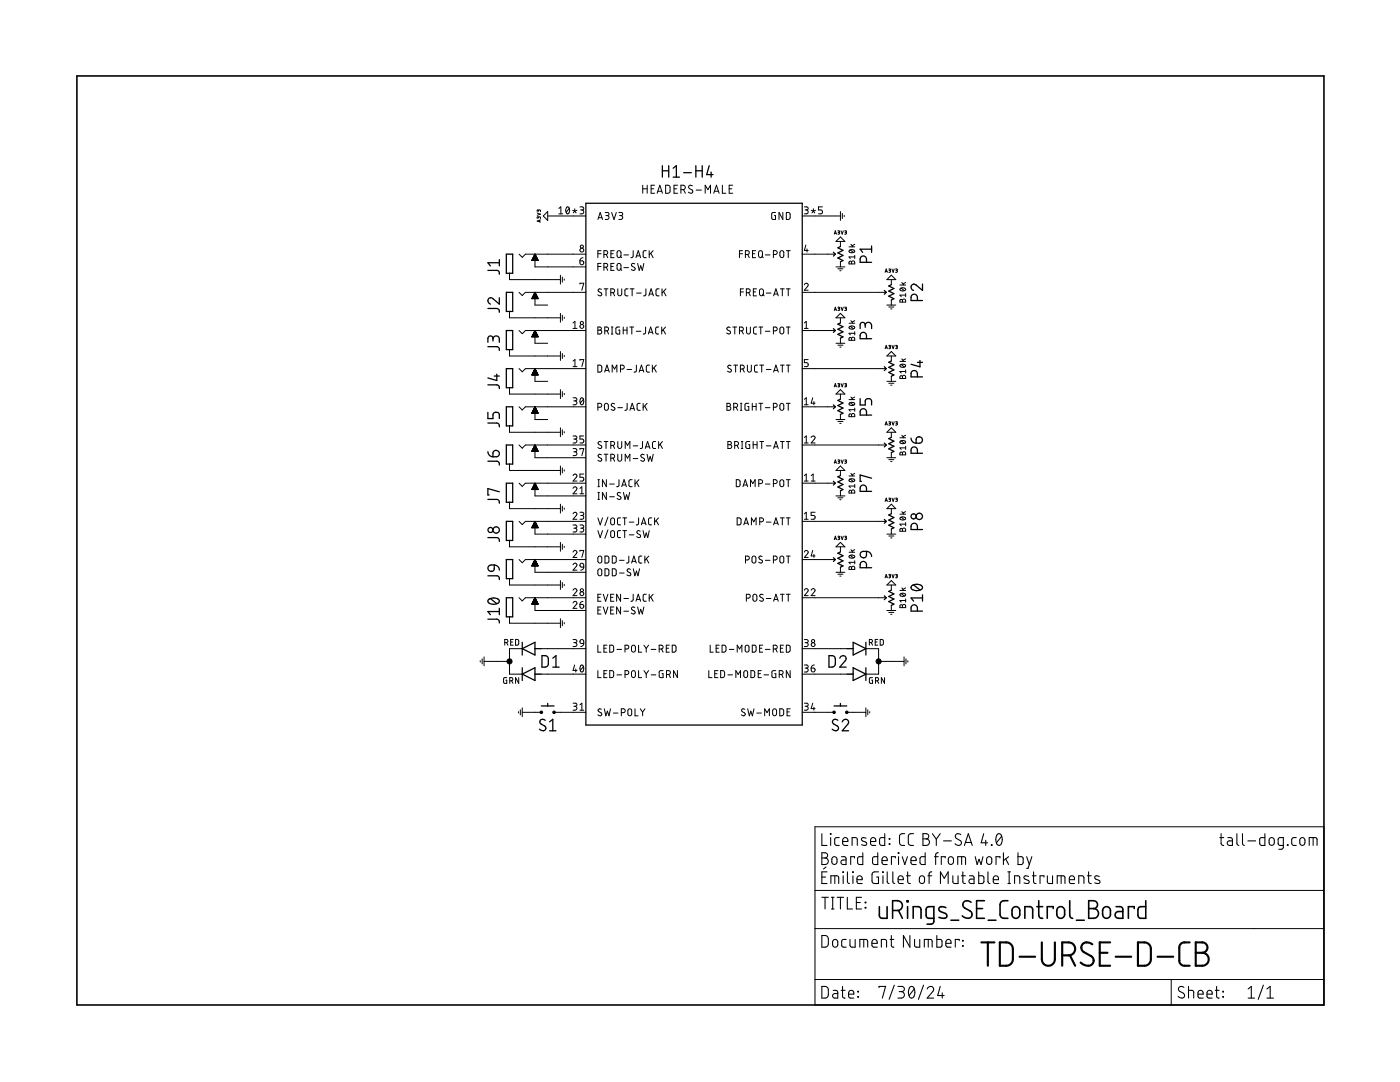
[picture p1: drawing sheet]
<?xml version="1.0" encoding="utf-8"?>
<!DOCTYPE eagle SYSTEM "eagle.dtd">
<eagle version="9.6.2">
<drawing>
<settings>
<setting alwaysvectorfont="yes"/>
<setting verticaltext="up"/>
</settings>
<grid distance="0.1" unitdist="inch" unit="inch" style="lines" multiple="1" display="no" altdistance="0.01" altunitdist="inch" altunit="inch"/>
<schematic xreflabel="%F%N" xrefpart="/%S.%C%R">
<libraries>
<library name="frames">
<symbols>
<symbol name="LETTER_L">
<frame x1="0" y1="0" x2="248.92" y2="185.42" columns="12" rows="17" layer="94" border-left="no" border-top="no" border-right="no" border-bottom="no"/>
</symbol>
<symbol name="DOCFIELD">
<wire x1="0" y1="0" x2="71.12" y2="0" width="0.1016" layer="94"/>
<wire x1="101.6" y1="15.24" x2="87.63" y2="15.24" width="0.1016" layer="94"/>
<wire x1="0" y1="0" x2="0" y2="5.08" width="0.1016" layer="94"/>
<wire x1="0" y1="5.08" x2="71.12" y2="5.08" width="0.1016" layer="94"/>
<wire x1="0" y1="5.08" x2="0" y2="15.24" width="0.1016" layer="94"/>
<wire x1="101.6" y1="15.24" x2="101.6" y2="5.08" width="0.1016" layer="94"/>
<wire x1="71.12" y1="5.08" x2="71.12" y2="0" width="0.1016" layer="94"/>
<wire x1="71.12" y1="5.08" x2="87.63" y2="5.08" width="0.1016" layer="94"/>
<wire x1="71.12" y1="0" x2="101.6" y2="0" width="0.1016" layer="94"/>
<wire x1="87.63" y1="15.24" x2="87.63" y2="5.08" width="0.1016" layer="94"/>
<wire x1="87.63" y1="15.24" x2="0" y2="15.24" width="0.1016" layer="94"/>
<wire x1="87.63" y1="5.08" x2="101.6" y2="5.08" width="0.1016" layer="94"/>
<wire x1="101.6" y1="5.08" x2="101.6" y2="0" width="0.1016" layer="94"/>
<wire x1="0" y1="15.24" x2="0" y2="22.86" width="0.1016" layer="94"/>
<wire x1="101.6" y1="35.56" x2="0" y2="35.56" width="0.1016" layer="94"/>
<wire x1="101.6" y1="35.56" x2="101.6" y2="22.86" width="0.1016" layer="94"/>
<wire x1="0" y1="22.86" x2="101.6" y2="22.86" width="0.1016" layer="94"/>
<wire x1="0" y1="22.86" x2="0" y2="35.56" width="0.1016" layer="94"/>
<wire x1="101.6" y1="22.86" x2="101.6" y2="15.24" width="0.1016" layer="94"/>
<text x="1.27" y="1.27" size="2.54" layer="94">Date:</text>
<text x="12.7" y="1.27" size="2.54" layer="94">&gt;LAST_DATE_TIME</text>
<text x="72.39" y="1.27" size="2.54" layer="94">Sheet:</text>
<text x="86.36" y="1.27" size="2.54" layer="94">&gt;SHEET</text>
<text x="88.9" y="11.43" size="2.54" layer="94">REV:</text>
<text x="1.27" y="19.05" size="2.54" layer="94">TITLE:</text>
<text x="1.27" y="11.43" size="2.54" layer="94">Document Number:</text>
<text x="17.78" y="19.05" size="2.54" layer="94">&gt;DRAWING_NAME</text>
</symbol>
</symbols>
<devicesets>
<deviceset name="LETTER_L" prefix="FRAME" uservalue="yes">
<gates>
<gate name="G$1" symbol="LETTER_L" x="0" y="0"/>
<gate name="G$2" symbol="DOCFIELD" x="147.32" y="0" addlevel="must"/>
</gates>
<devices>
<device name="">
<technologies>
<technology name=""/>
</technologies>
</device>
</devices>
</deviceset>
</devicesets>
</library>
<library name="uRings_SE_Library">
<symbols>
<symbol name="LED-DUAL">
<wire x1="-2.54" y1="-1.27" x2="0" y2="-2.54" width="0.254" layer="94"/>
<wire x1="0" y1="-2.54" x2="-2.54" y2="-3.81" width="0.254" layer="94"/>
<wire x1="0" y1="-1.27" x2="0" y2="-2.54" width="0.254" layer="94"/>
<wire x1="0" y1="-2.54" x2="0" y2="-3.81" width="0.254" layer="94"/>
<wire x1="-2.54" y1="-1.27" x2="-2.54" y2="-2.54" width="0.254" layer="94"/>
<wire x1="-2.54" y1="-2.54" x2="-2.54" y2="-3.81" width="0.254" layer="94"/>
<wire x1="-3.81" y1="-2.54" x2="-2.54" y2="-2.54" width="0.1524" layer="94"/>
<wire x1="0" y1="-2.54" x2="2.54" y2="-2.54" width="0.1524" layer="94"/>
<wire x1="-2.54" y1="3.81" x2="0" y2="2.54" width="0.254" layer="94"/>
<wire x1="0" y1="2.54" x2="-2.54" y2="1.27" width="0.254" layer="94"/>
<wire x1="0" y1="3.81" x2="0" y2="2.54" width="0.254" layer="94"/>
<wire x1="0" y1="2.54" x2="0" y2="1.27" width="0.254" layer="94"/>
<wire x1="-2.54" y1="3.81" x2="-2.54" y2="2.54" width="0.254" layer="94"/>
<wire x1="-2.54" y1="2.54" x2="-2.54" y2="1.27" width="0.254" layer="94"/>
<wire x1="-3.81" y1="2.54" x2="-2.54" y2="2.54" width="0.1524" layer="94"/>
<wire x1="0" y1="2.54" x2="2.54" y2="2.54" width="0.1524" layer="94"/>
<wire x1="2.54" y1="2.54" x2="2.54" y2="-2.54" width="0.1524" layer="94"/>
<pin name="C" x="5.08" y="0" visible="off" length="short" direction="pas" rot="R180"/>
<pin name="GRN" x="-5.08" y="-2.54" visible="off" length="short" direction="pas"/>
<pin name="RED" x="-5.08" y="2.54" visible="off" length="short" direction="pas"/>
<text x="-3.81" y="0" size="2.54" layer="95" ratio="10" rot="R180" align="center-left">&gt;NAME</text>
<text x="0.635" y="3.81" size="1.27" layer="95" ratio="10" align="center-left">RED</text>
<text x="0.635" y="-3.81" size="1.27" layer="95" ratio="10" align="center-left">GRN</text>
<circle x="2.54" y="0" radius="0.508" width="0" layer="94"/>
</symbol>
<symbol name="HOLE">
<circle x="0" y="0" radius="1.27" width="0.254" layer="94"/>
<pin name="P$1" x="0" y="0" visible="off" length="point"/>
<text x="0" y="2.54" size="1.27" layer="95" align="center">&gt;NAME</text>
</symbol>
<symbol name="JACK">
<wire x1="-2.54" y1="2.54" x2="-0.635" y2="2.54" width="0.1524" layer="94"/>
<wire x1="-0.635" y1="2.54" x2="0" y2="1.905" width="0.1524" layer="94"/>
<wire x1="0" y1="1.905" x2="0.635" y2="2.54" width="0.1524" layer="94"/>
<wire x1="-2.54" y1="0" x2="-2.54" y2="2.54" width="0.1524" layer="94"/>
<wire x1="-2.54" y1="-2.54" x2="2.54" y2="-2.54" width="0.1524" layer="94"/>
<wire x1="1.905" y1="2.54" x2="1.905" y2="-1.27" width="0.254" layer="94"/>
<wire x1="1.905" y1="-1.27" x2="2.54" y2="-1.27" width="0.254" layer="94"/>
<wire x1="2.54" y1="-1.27" x2="3.175" y2="-1.27" width="0.254" layer="94"/>
<wire x1="3.175" y1="-1.27" x2="3.175" y2="2.54" width="0.254" layer="94"/>
<wire x1="3.175" y1="2.54" x2="1.905" y2="2.54" width="0.254" layer="94"/>
<wire x1="2.54" y1="-1.27" x2="2.54" y2="-2.54" width="0.1524" layer="94"/>
<pin name="1" x="-5.08" y="-2.54" visible="off" length="short" direction="pas"/>
<pin name="2" x="-5.08" y="0" visible="off" length="short" direction="pas"/>
<pin name="3" x="-5.08" y="2.54" visible="off" length="short" direction="pas"/>
<text x="4.445" y="0" size="2.54" layer="95" ratio="10" rot="R270" align="bottom-center">&gt;NAME</text>
<polygon width="0" layer="94">
<vertex x="-2.54" y="2.54"/>
<vertex x="-3.175" y="1.27"/>
<vertex x="-1.905" y="1.27"/>
</polygon>
</symbol>
<symbol name="POT">
<wire x1="2.54" y1="0" x2="1.016" y2="0" width="0.1524" layer="94"/>
<wire x1="1.016" y1="0" x2="1.397" y2="0.381" width="0.254" layer="94"/>
<wire x1="1.016" y1="0" x2="1.397" y2="-0.381" width="0.254" layer="94"/>
<pin name="A" x="0" y="-2.54" visible="off" length="point" direction="pas" rot="R90"/>
<pin name="E" x="0" y="2.54" visible="off" length="point" direction="pas" rot="R270"/>
<pin name="S" x="2.54" y="0" visible="off" length="point" direction="pas" rot="R180"/>
<wire x1="0" y1="-2.54" x2="0" y2="-1.524" width="0.1524" layer="94"/>
<wire x1="0" y1="-1.524" x2="-0.508" y2="-1.27" width="0.254" layer="94"/>
<wire x1="-0.508" y1="-1.27" x2="0.508" y2="-0.762" width="0.254" layer="94"/>
<wire x1="0.508" y1="-0.762" x2="-0.508" y2="-0.254" width="0.254" layer="94"/>
<wire x1="-0.508" y1="-0.254" x2="0.508" y2="0.254" width="0.254" layer="94"/>
<wire x1="0.508" y1="0.254" x2="-0.508" y2="0.762" width="0.254" layer="94"/>
<wire x1="-0.508" y1="0.762" x2="0.508" y2="1.27" width="0.254" layer="94"/>
<wire x1="0.508" y1="1.27" x2="0" y2="1.524" width="0.254" layer="94"/>
<wire x1="0" y1="1.524" x2="0" y2="2.54" width="0.1524" layer="94"/>
<text x="-5.08" y="0" size="2.54" layer="95" ratio="10" rot="R90" align="center">&gt;NAME</text>
<text x="-2.286" y="0" size="1.27" layer="96" ratio="10" rot="R90" align="center">&gt;VALUE</text>
</symbol>
<symbol name="SPST">
<pin name="1" x="-2.54" y="0" visible="off" length="point"/>
<pin name="2" x="2.54" y="0" visible="off" length="point" rot="R180"/>
<text x="0" y="-1.27" size="2.54" layer="95" ratio="10" align="top-center">&gt;NAME</text>
<wire x1="-2.54" y1="0" x2="-1.27" y2="0" width="0.1524" layer="94"/>
<wire x1="2.54" y1="0" x2="1.27" y2="0" width="0.1524" layer="94"/>
<wire x1="1.27" y1="1.27" x2="0" y2="1.27" width="0.254" layer="94"/>
<wire x1="0" y1="1.27" x2="-1.27" y2="1.27" width="0.254" layer="94"/>
<wire x1="0" y1="1.27" x2="0" y2="1.778" width="0.254" layer="94"/>
<circle x="-1.27" y="0" radius="0.254" width="0" layer="94"/>
<circle x="1.27" y="0" radius="0.254" width="0" layer="94"/>
</symbol>
<symbol name="HEADERS-MALE">
<wire x1="-20.32" y1="-101.6" x2="-20.32" y2="2.54" width="0.254" layer="94"/>
<wire x1="-20.32" y1="2.54" x2="22.86" y2="2.54" width="0.254" layer="94"/>
<wire x1="22.86" y1="-101.6" x2="-20.32" y2="-101.6" width="0.254" layer="94"/>
<wire x1="22.86" y1="-101.6" x2="22.86" y2="2.54" width="0.254" layer="94"/>
<pin name="FREQ-JACK" x="-22.86" y="-7.62" length="short"/>
<pin name="FREQ-ATT" x="25.4" y="-15.24" length="short" rot="R180"/>
<pin name="SW-MODE" x="25.4" y="-99.06" length="short" rot="R180"/>
<pin name="A3V3" x="-22.86" y="0" length="short"/>
<pin name="STRUCT-JACK" x="-22.86" y="-15.24" length="short"/>
<pin name="POS-POT" x="25.4" y="-68.58" length="short" rot="R180"/>
<pin name="DAMP-JACK" x="-22.86" y="-30.48" length="short"/>
<pin name="FREQ-SW" x="-22.86" y="-10.16" length="short"/>
<pin name="FREQ-POT" x="25.4" y="-7.62" length="short" rot="R180"/>
<pin name="STRUCT-POT" x="25.4" y="-22.86" length="short" rot="R180"/>
<pin name="STRUCT-ATT" x="25.4" y="-30.48" length="short" rot="R180"/>
<pin name="POS-ATT" x="25.4" y="-76.2" length="short" rot="R180"/>
<pin name="POS-JACK" x="-22.86" y="-38.1" length="short"/>
<pin name="GND" x="25.4" y="0" length="short" rot="R180"/>
<pin name="ODD-SW" x="-22.86" y="-71.12" length="short"/>
<pin name="IN-SW" x="-22.86" y="-55.88" length="short"/>
<pin name="EVEN-SW" x="-22.86" y="-78.74" length="short"/>
<pin name="V/OCT-SW" x="-22.86" y="-63.5" length="short"/>
<pin name="V/OCT-JACK" x="-22.86" y="-60.96" length="short"/>
<pin name="BRIGHT-POT" x="25.4" y="-38.1" length="short" rot="R180"/>
<pin name="ODD-JACK" x="-22.86" y="-68.58" length="short"/>
<pin name="IN-JACK" x="-22.86" y="-53.34" length="short"/>
<pin name="EVEN-JACK" x="-22.86" y="-76.2" length="short"/>
<pin name="DAMP-POT" x="25.4" y="-53.34" length="short" rot="R180"/>
<pin name="DAMP-ATT" x="25.4" y="-60.96" length="short" rot="R180"/>
<pin name="SW-POLY" x="-22.86" y="-99.06" length="short"/>
<pin name="BRIGHT-ATT" x="25.4" y="-45.72" length="short" rot="R180"/>
<pin name="BRIGHT-JACK" x="-22.86" y="-22.86" length="short"/>
<text x="0" y="7.62" size="2.54" layer="95" ratio="10" align="bottom-center">&gt;NAME</text>
<text x="0" y="4.445" size="1.778" layer="96" ratio="10" align="bottom-center">&gt;VALUE</text>
<pin name="STRUM-JACK" x="-22.86" y="-45.72" length="short"/>
<pin name="STRUM-SW" x="-22.86" y="-48.26" length="short"/>
<pin name="LED-POLY-RED" x="-22.86" y="-86.36" length="short"/>
<pin name="LED-POLY-GRN" x="-22.86" y="-91.44" length="short"/>
<pin name="LED-MODE-RED" x="25.4" y="-86.36" length="short" rot="R180"/>
<pin name="LED-MODE-GRN" x="25.4" y="-91.44" length="short" rot="R180"/>
</symbol>
<symbol name="GND">
<wire x1="-0.889" y1="0" x2="0.889" y2="0" width="0.1524" layer="94"/>
<pin name="GND" x="0" y="0" visible="off" length="point" direction="sup" rot="R270"/>
<wire x1="-0.127" y1="-0.762" x2="0.127" y2="-0.762" width="0.1524" layer="94"/>
<wire x1="-0.508" y1="-0.381" x2="0.508" y2="-0.381" width="0.1524" layer="94"/>
</symbol>
<symbol name="A3V3">
<wire x1="0.889" y1="0" x2="-0.889" y2="0" width="0.1524" layer="94"/>
<pin name="A3V3" x="0" y="0" visible="off" length="point" direction="sup" rot="R90"/>
<wire x1="0" y1="0.889" x2="0.889" y2="0" width="0.1524" layer="94"/>
<wire x1="0" y1="0.889" x2="-0.889" y2="0" width="0.1524" layer="94"/>
<text x="0" y="1.778" size="0.762" layer="94" ratio="12" align="center">A3V3</text>
</symbol>
</symbols>
<devicesets>
<deviceset name="LED-DUAL">
<gates>
<gate name="G$1" symbol="LED-DUAL" x="0" y="0"/>
</gates>
<devices>
<device name="" package="LED-T1-3">
<connects>
<connect gate="G$1" pin="C" pad="2"/>
<connect gate="G$1" pin="GRN" pad="3"/>
<connect gate="G$1" pin="RED" pad="1"/>
</connects>
<technologies>
<technology name=""/>
</technologies>
</device>
</devices>
</deviceset>
<deviceset name="HOLE">
<gates>
<gate name="G$1" symbol="HOLE" x="0" y="0"/>
</gates>
<devices>
<device name="" package="M2.5-HOLE">
<connects>
<connect gate="G$1" pin="P$1" pad="P$1 P$2 P$3 P$4 P$5 P$6 P$7 P$8 P$9"/>
</connects>
<technologies>
<technology name=""/>
</technologies>
</device>
</devices>
</deviceset>
<deviceset name="JACK" prefix="J">
<gates>
<gate name="G$1" symbol="JACK" x="0" y="0"/>
</gates>
<devices>
<device name="" package="JACK">
<connects>
<connect gate="G$1" pin="1" pad="P1"/>
<connect gate="G$1" pin="2" pad="P2"/>
<connect gate="G$1" pin="3" pad="P3"/>
</connects>
<technologies>
<technology name=""/>
</technologies>
</device>
</devices>
</deviceset>
<deviceset name="POT" prefix="R" uservalue="yes">
<gates>
<gate name="G$1" symbol="POT" x="0" y="0"/>
</gates>
<devices>
<device name="" package="POT">
<connects>
<connect gate="G$1" pin="A" pad="P$3"/>
<connect gate="G$1" pin="E" pad="P$1"/>
<connect gate="G$1" pin="S" pad="P$2"/>
</connects>
<technologies>
<technology name=""/>
</technologies>
</device>
</devices>
</deviceset>
<deviceset name="SPST" prefix="S">
<gates>
<gate name="G$1" symbol="SPST" x="0" y="0"/>
</gates>
<devices>
<device name="" package="TL1105">
<connects>
<connect gate="G$1" pin="1" pad="1 2"/>
<connect gate="G$1" pin="2" pad="3 4"/>
</connects>
<technologies>
<technology name=""/>
</technologies>
</device>
</devices>
</deviceset>
<deviceset name="HEADERS-MALE" prefix="H">
<gates>
<gate name="A" symbol="HEADERS-MALE" x="0" y="0"/>
</gates>
<devices>
<device name="" package="HEADERS-MALE">
<connects>
<connect gate="A" pin="A3V3" pad="10 16 20"/>
<connect gate="A" pin="BRIGHT-ATT" pad="12"/>
<connect gate="A" pin="BRIGHT-JACK" pad="18"/>
<connect gate="A" pin="BRIGHT-POT" pad="14"/>
<connect gate="A" pin="DAMP-ATT" pad="15"/>
<connect gate="A" pin="DAMP-JACK" pad="17"/>
<connect gate="A" pin="DAMP-POT" pad="11"/>
<connect gate="A" pin="EVEN-JACK" pad="28"/>
<connect gate="A" pin="EVEN-SW" pad="26"/>
<connect gate="A" pin="FREQ-ATT" pad="2"/>
<connect gate="A" pin="FREQ-JACK" pad="8"/>
<connect gate="A" pin="FREQ-POT" pad="4"/>
<connect gate="A" pin="FREQ-SW" pad="6"/>
<connect gate="A" pin="GND" pad="3 9 13 19 32"/>
<connect gate="A" pin="IN-JACK" pad="25"/>
<connect gate="A" pin="IN-SW" pad="21"/>
<connect gate="A" pin="LED-MODE-GRN" pad="36"/>
<connect gate="A" pin="LED-MODE-RED" pad="38"/>
<connect gate="A" pin="LED-POLY-GRN" pad="40"/>
<connect gate="A" pin="LED-POLY-RED" pad="39"/>
<connect gate="A" pin="ODD-JACK" pad="27"/>
<connect gate="A" pin="ODD-SW" pad="29"/>
<connect gate="A" pin="POS-ATT" pad="22"/>
<connect gate="A" pin="POS-JACK" pad="30"/>
<connect gate="A" pin="POS-POT" pad="24"/>
<connect gate="A" pin="STRUCT-ATT" pad="5"/>
<connect gate="A" pin="STRUCT-JACK" pad="7"/>
<connect gate="A" pin="STRUCT-POT" pad="1"/>
<connect gate="A" pin="STRUM-JACK" pad="35"/>
<connect gate="A" pin="STRUM-SW" pad="37"/>
<connect gate="A" pin="SW-MODE" pad="34"/>
<connect gate="A" pin="SW-POLY" pad="31"/>
<connect gate="A" pin="V/OCT-JACK" pad="23"/>
<connect gate="A" pin="V/OCT-SW" pad="33"/>
</connects>
<technologies>
<technology name=""/>
</technologies>
</device>
</devices>
</deviceset>
<deviceset name="GND" prefix="GND">
<gates>
<gate name="1" symbol="GND" x="0" y="0"/>
</gates>
<devices>
<device name="">
<technologies>
<technology name=""/>
</technologies>
</device>
</devices>
</deviceset>
<deviceset name="A3V3" prefix="A3V3">
<gates>
<gate name="G$1" symbol="A3V3" x="0" y="0"/>
</gates>
<devices>
<device name="">
<technologies>
<technology name=""/>
</technologies>
</device>
</devices>
</deviceset>
</devicesets>
</library>
</libraries>
<attributes>
</attributes>
<variantdefs>
</variantdefs>
<classes>
<class number="0" name="default" width="0" drill="0">
</class>
</classes>
<parts>
<part name="P9" library="uRings_SE_Library" deviceset="POT" device="" value="B10k"/>
<part name="P10" library="uRings_SE_Library" deviceset="POT" device="" value="B10k"/>
<part name="P7" library="uRings_SE_Library" deviceset="POT" device="" value="B10k"/>
<part name="P8" library="uRings_SE_Library" deviceset="POT" device="" value="B10k"/>
<part name="P5" library="uRings_SE_Library" deviceset="POT" device="" value="B10k"/>
<part name="P6" library="uRings_SE_Library" deviceset="POT" device="" value="B10k"/>
<part name="P3" library="uRings_SE_Library" deviceset="POT" device="" value="B10k"/>
<part name="P4" library="uRings_SE_Library" deviceset="POT" device="" value="B10k"/>
<part name="P2" library="uRings_SE_Library" deviceset="POT" device="" value="B10k"/>
<part name="P1" library="uRings_SE_Library" deviceset="POT" device="" value="B10k"/>
<part name="J10" library="uRings_SE_Library" deviceset="JACK" device=""/>
<part name="J9" library="uRings_SE_Library" deviceset="JACK" device=""/>
<part name="J8" library="uRings_SE_Library" deviceset="JACK" device=""/>
<part name="J7" library="uRings_SE_Library" deviceset="JACK" device=""/>
<part name="J6" library="uRings_SE_Library" deviceset="JACK" device=""/>
<part name="J5" library="uRings_SE_Library" deviceset="JACK" device=""/>
<part name="J4" library="uRings_SE_Library" deviceset="JACK" device=""/>
<part name="J3" library="uRings_SE_Library" deviceset="JACK" device=""/>
<part name="J2" library="uRings_SE_Library" deviceset="JACK" device=""/>
<part name="J1" library="uRings_SE_Library" deviceset="JACK" device=""/>
<part name="HOLE2" library="uRings_SE_Library" deviceset="HOLE" device=""/>
<part name="HOLE1" library="uRings_SE_Library" deviceset="HOLE" device=""/>
<part name="FRAME1" library="frames" deviceset="LETTER_L" device=""/>
<part name="S1" library="uRings_SE_Library" deviceset="SPST" device=""/>
<part name="S2" library="uRings_SE_Library" deviceset="SPST" device=""/>
<part name="D1" library="uRings_SE_Library" deviceset="LED-DUAL" device=""/>
<part name="D2" library="uRings_SE_Library" deviceset="LED-DUAL" device=""/>
<part name="H1-H4" library="uRings_SE_Library" deviceset="HEADERS-MALE" device=""/>
<part name="GND1" library="uRings_SE_Library" deviceset="GND" device=""/>
<part name="GND2" library="uRings_SE_Library" deviceset="GND" device=""/>
<part name="GND3" library="uRings_SE_Library" deviceset="GND" device=""/>
<part name="GND4" library="uRings_SE_Library" deviceset="GND" device=""/>
<part name="GND5" library="uRings_SE_Library" deviceset="GND" device=""/>
<part name="GND6" library="uRings_SE_Library" deviceset="GND" device=""/>
<part name="GND7" library="uRings_SE_Library" deviceset="GND" device=""/>
<part name="GND8" library="uRings_SE_Library" deviceset="GND" device=""/>
<part name="GND9" library="uRings_SE_Library" deviceset="GND" device=""/>
<part name="GND10" library="uRings_SE_Library" deviceset="GND" device=""/>
<part name="GND21" library="uRings_SE_Library" deviceset="GND" device=""/>
<part name="A3V11" library="uRings_SE_Library" deviceset="A3V3" device=""/>
<part name="GND22" library="uRings_SE_Library" deviceset="GND" device=""/>
<part name="GND23" library="uRings_SE_Library" deviceset="GND" device=""/>
<part name="GND24" library="uRings_SE_Library" deviceset="GND" device=""/>
<part name="GND25" library="uRings_SE_Library" deviceset="GND" device=""/>
<part name="A3V12" library="uRings_SE_Library" deviceset="A3V3" device=""/>
<part name="A3V1" library="uRings_SE_Library" deviceset="A3V3" device=""/>
<part name="GND11" library="uRings_SE_Library" deviceset="GND" device=""/>
<part name="GND12" library="uRings_SE_Library" deviceset="GND" device=""/>
<part name="A3V3" library="uRings_SE_Library" deviceset="A3V3" device=""/>
<part name="A3V4" library="uRings_SE_Library" deviceset="A3V3" device=""/>
<part name="A3V5" library="uRings_SE_Library" deviceset="A3V3" device=""/>
<part name="A3V6" library="uRings_SE_Library" deviceset="A3V3" device=""/>
<part name="A3V7" library="uRings_SE_Library" deviceset="A3V3" device=""/>
<part name="A3V8" library="uRings_SE_Library" deviceset="A3V3" device=""/>
<part name="A3V9" library="uRings_SE_Library" deviceset="A3V3" device=""/>
<part name="A3V10" library="uRings_SE_Library" deviceset="A3V3" device=""/>
<part name="GND14" library="uRings_SE_Library" deviceset="GND" device=""/>
<part name="GND15" library="uRings_SE_Library" deviceset="GND" device=""/>
<part name="GND16" library="uRings_SE_Library" deviceset="GND" device=""/>
<part name="GND17" library="uRings_SE_Library" deviceset="GND" device=""/>
<part name="GND18" library="uRings_SE_Library" deviceset="GND" device=""/>
<part name="GND19" library="uRings_SE_Library" deviceset="GND" device=""/>
<part name="GND20" library="uRings_SE_Library" deviceset="GND" device=""/>
<part name="GND27" library="uRings_SE_Library" deviceset="GND" device=""/>
</parts>
<sheets>
<sheet>
<plain>
<text x="148.59" y="24.13" size="2.54" layer="94">Licensed: CC BY-SA 4.0
Board derived from work by
Émilie Gillet of Mutable Instruments</text>
<text x="247.65" y="34.29" size="2.54" layer="94" rot="R180">tall-dog.com</text>
<text x="180.34" y="12.7" size="5.08" layer="94" align="top-left">TD-URSE-D-CB</text>
</plain>
<instances>
<instance part="P9" gate="G$1" x="152.4" y="88.9" smashed="yes" rot="MR0">
<attribute name="NAME" x="157.48" y="88.9" size="2.54" layer="95" ratio="10" rot="MR90" align="center"/>
<attribute name="VALUE" x="154.686" y="88.9" size="1.27" layer="96" ratio="10" rot="MR90" align="center"/>
</instance>
<instance part="P10" gate="G$1" x="162.56" y="81.28" smashed="yes" rot="MR0">
<attribute name="NAME" x="167.64" y="81.28" size="2.54" layer="95" ratio="10" rot="MR90" align="center"/>
<attribute name="VALUE" x="164.846" y="81.28" size="1.27" layer="96" ratio="10" rot="MR90" align="center"/>
</instance>
<instance part="P7" gate="G$1" x="152.4" y="104.14" smashed="yes" rot="MR0">
<attribute name="NAME" x="157.48" y="104.14" size="2.54" layer="95" ratio="10" rot="MR90" align="center"/>
<attribute name="VALUE" x="154.686" y="104.14" size="1.27" layer="96" ratio="10" rot="MR90" align="center"/>
</instance>
<instance part="P8" gate="G$1" x="162.56" y="96.52" smashed="yes" rot="MR0">
<attribute name="NAME" x="167.64" y="96.52" size="2.54" layer="95" ratio="10" rot="MR90" align="center"/>
<attribute name="VALUE" x="164.846" y="96.52" size="1.27" layer="96" ratio="10" rot="MR90" align="center"/>
</instance>
<instance part="P5" gate="G$1" x="152.4" y="119.38" smashed="yes" rot="MR0">
<attribute name="NAME" x="157.48" y="119.38" size="2.54" layer="95" ratio="10" rot="MR90" align="center"/>
<attribute name="VALUE" x="154.686" y="119.38" size="1.27" layer="96" ratio="10" rot="MR90" align="center"/>
</instance>
<instance part="P6" gate="G$1" x="162.56" y="111.76" smashed="yes" rot="MR0">
<attribute name="NAME" x="167.64" y="111.76" size="2.54" layer="95" ratio="10" rot="MR90" align="center"/>
<attribute name="VALUE" x="164.846" y="111.76" size="1.27" layer="96" ratio="10" rot="MR90" align="center"/>
</instance>
<instance part="P3" gate="G$1" x="152.4" y="134.62" smashed="yes" rot="MR0">
<attribute name="NAME" x="157.48" y="134.62" size="2.54" layer="95" ratio="10" rot="MR90" align="center"/>
<attribute name="VALUE" x="154.686" y="134.62" size="1.27" layer="96" ratio="10" rot="MR90" align="center"/>
</instance>
<instance part="P4" gate="G$1" x="162.56" y="127" smashed="yes" rot="MR0">
<attribute name="NAME" x="167.64" y="127" size="2.54" layer="95" ratio="10" rot="MR90" align="center"/>
<attribute name="VALUE" x="164.846" y="127" size="1.27" layer="96" ratio="10" rot="MR90" align="center"/>
</instance>
<instance part="P2" gate="G$1" x="162.56" y="142.24" smashed="yes" rot="MR0">
<attribute name="NAME" x="167.64" y="142.24" size="2.54" layer="95" ratio="10" rot="MR90" align="center"/>
<attribute name="VALUE" x="164.846" y="142.24" size="1.27" layer="96" ratio="10" rot="MR90" align="center"/>
</instance>
<instance part="P1" gate="G$1" x="152.4" y="149.86" smashed="yes" rot="MR0">
<attribute name="NAME" x="157.48" y="149.86" size="2.54" layer="95" ratio="10" rot="MR90" align="center"/>
<attribute name="VALUE" x="154.686" y="149.86" size="1.27" layer="96" ratio="10" rot="MR90" align="center"/>
</instance>
<instance part="J10" gate="G$1" x="88.9" y="78.74" smashed="yes" rot="MR0">
<attribute name="NAME" x="84.455" y="78.74" size="2.54" layer="95" ratio="10" rot="MR270" align="bottom-center"/>
</instance>
<instance part="J9" gate="G$1" x="88.9" y="86.36" smashed="yes" rot="MR0">
<attribute name="NAME" x="84.455" y="86.36" size="2.54" layer="95" ratio="10" rot="MR270" align="bottom-center"/>
</instance>
<instance part="J8" gate="G$1" x="88.9" y="93.98" smashed="yes" rot="MR0">
<attribute name="NAME" x="84.455" y="93.98" size="2.54" layer="95" ratio="10" rot="MR270" align="bottom-center"/>
</instance>
<instance part="J7" gate="G$1" x="88.9" y="101.6" smashed="yes" rot="MR0">
<attribute name="NAME" x="84.455" y="101.6" size="2.54" layer="95" ratio="10" rot="MR270" align="bottom-center"/>
</instance>
<instance part="J6" gate="G$1" x="88.9" y="109.22" smashed="yes" rot="MR0">
<attribute name="NAME" x="84.455" y="109.22" size="2.54" layer="95" ratio="10" rot="MR270" align="bottom-center"/>
</instance>
<instance part="J5" gate="G$1" x="88.9" y="116.84" smashed="yes" rot="MR0">
<attribute name="NAME" x="84.455" y="116.84" size="2.54" layer="95" ratio="10" rot="MR270" align="bottom-center"/>
</instance>
<instance part="J4" gate="G$1" x="88.9" y="124.46" smashed="yes" rot="MR0">
<attribute name="NAME" x="84.455" y="124.46" size="2.54" layer="95" ratio="10" rot="MR270" align="bottom-center"/>
</instance>
<instance part="J3" gate="G$1" x="88.9" y="132.08" smashed="yes" rot="MR0">
<attribute name="NAME" x="84.455" y="132.08" size="2.54" layer="95" ratio="10" rot="MR270" align="bottom-center"/>
</instance>
<instance part="J2" gate="G$1" x="88.9" y="139.7" smashed="yes" rot="MR0">
<attribute name="NAME" x="84.455" y="139.7" size="2.54" layer="95" ratio="10" rot="MR270" align="bottom-center"/>
</instance>
<instance part="J1" gate="G$1" x="88.9" y="147.32" smashed="yes" rot="MR0">
<attribute name="NAME" x="84.455" y="147.32" size="2.54" layer="95" ratio="10" rot="MR270" align="bottom-center"/>
</instance>
<instance part="HOLE2" gate="G$1" x="134.62" y="12.7" smashed="yes">
<attribute name="NAME" x="134.62" y="15.24" size="1.27" layer="95" align="center"/>
</instance>
<instance part="HOLE1" gate="G$1" x="134.62" y="25.4" smashed="yes">
<attribute name="NAME" x="134.62" y="27.94" size="1.27" layer="95" align="center"/>
</instance>
<instance part="FRAME1" gate="G$1" x="0" y="0" smashed="yes"/>
<instance part="FRAME1" gate="G$2" x="147.32" y="0" smashed="yes">
<attribute name="LAST_DATE_TIME" x="160.02" y="1.27" size="2.54" layer="94"/>
<attribute name="SHEET" x="233.68" y="1.27" size="2.54" layer="94"/>
<attribute name="DRAWING_NAME" x="160.02" y="19.05" size="3.81" layer="94" align="center-left"/>
</instance>
<instance part="S1" gate="G$1" x="93.98" y="58.42" smashed="yes">
<attribute name="NAME" x="93.98" y="57.15" size="2.54" layer="95" ratio="10" align="top-center"/>
</instance>
<instance part="S2" gate="G$1" x="152.4" y="58.42" smashed="yes" rot="MR0">
<attribute name="NAME" x="152.4" y="57.15" size="2.54" layer="95" ratio="10" rot="MR0" align="top-center"/>
</instance>
<instance part="D1" gate="G$1" x="88.9" y="68.58" smashed="yes" rot="MR0">
<attribute name="NAME" x="92.71" y="68.58" size="2.54" layer="95" ratio="10" rot="MR180" align="center-left"/>
</instance>
<instance part="D2" gate="G$1" x="157.48" y="68.58" smashed="yes">
<attribute name="NAME" x="153.67" y="68.58" size="2.54" layer="95" ratio="10" rot="R180" align="center-left"/>
</instance>
<instance part="H1-H4" gate="A" x="121.92" y="157.48" smashed="yes">
<attribute name="NAME" x="121.92" y="165.1" size="2.54" layer="95" ratio="10" align="bottom-center"/>
<attribute name="VALUE" x="121.92" y="161.925" size="1.778" layer="96" ratio="10" align="bottom-center"/>
</instance>
<instance part="GND1" gate="1" x="96.52" y="144.78" smashed="yes" rot="R90"/>
<instance part="GND2" gate="1" x="96.52" y="137.16" smashed="yes" rot="R90"/>
<instance part="GND3" gate="1" x="96.52" y="129.54" smashed="yes" rot="R90"/>
<instance part="GND4" gate="1" x="96.52" y="121.92" smashed="yes" rot="R90"/>
<instance part="GND5" gate="1" x="96.52" y="114.3" smashed="yes" rot="R90"/>
<instance part="GND6" gate="1" x="96.52" y="106.68" smashed="yes" rot="R90"/>
<instance part="GND7" gate="1" x="96.52" y="99.06" smashed="yes" rot="R90"/>
<instance part="GND8" gate="1" x="96.52" y="91.44" smashed="yes" rot="R90"/>
<instance part="GND9" gate="1" x="96.52" y="83.82" smashed="yes" rot="R90"/>
<instance part="GND10" gate="1" x="96.52" y="76.2" smashed="yes" rot="R90"/>
<instance part="GND21" gate="1" x="152.4" y="157.48" smashed="yes" rot="R90"/>
<instance part="A3V11" gate="G$1" x="93.98" y="157.48" smashed="yes" rot="MR270"/>
<instance part="GND22" gate="1" x="88.9" y="58.42" smashed="yes" rot="R270"/>
<instance part="GND23" gate="1" x="81.28" y="68.58" smashed="yes" rot="R270"/>
<instance part="GND24" gate="1" x="165.1" y="68.58" smashed="yes" rot="R90"/>
<instance part="GND25" gate="1" x="157.48" y="58.42" smashed="yes" rot="R90"/>
<instance part="A3V12" gate="G$1" x="152.4" y="152.4" smashed="yes" rot="MR0"/>
<instance part="A3V1" gate="G$1" x="162.56" y="144.78" smashed="yes" rot="MR0"/>
<instance part="GND11" gate="1" x="152.4" y="147.32" smashed="yes" rot="MR0"/>
<instance part="GND12" gate="1" x="162.56" y="139.7" smashed="yes" rot="MR0"/>
<instance part="A3V3" gate="G$1" x="152.4" y="137.16" smashed="yes"/>
<instance part="A3V4" gate="G$1" x="162.56" y="129.54" smashed="yes"/>
<instance part="A3V5" gate="G$1" x="152.4" y="121.92" smashed="yes"/>
<instance part="A3V6" gate="G$1" x="162.56" y="114.3" smashed="yes"/>
<instance part="A3V7" gate="G$1" x="152.4" y="106.68" smashed="yes"/>
<instance part="A3V8" gate="G$1" x="162.56" y="99.06" smashed="yes"/>
<instance part="A3V9" gate="G$1" x="152.4" y="91.44" smashed="yes"/>
<instance part="A3V10" gate="G$1" x="162.56" y="83.82" smashed="yes"/>
<instance part="GND14" gate="1" x="162.56" y="78.74" smashed="yes"/>
<instance part="GND15" gate="1" x="152.4" y="86.36" smashed="yes"/>
<instance part="GND16" gate="1" x="162.56" y="93.98" smashed="yes"/>
<instance part="GND17" gate="1" x="152.4" y="101.6" smashed="yes"/>
<instance part="GND18" gate="1" x="162.56" y="109.22" smashed="yes"/>
<instance part="GND19" gate="1" x="152.4" y="116.84" smashed="yes"/>
<instance part="GND20" gate="1" x="162.56" y="124.46" smashed="yes"/>
<instance part="GND27" gate="1" x="152.4" y="132.08" smashed="yes"/>
</instances>
<busses>
</busses>
<nets>
<net name="GND" class="0">
<segment>
<pinref part="GND11" gate="1" pin="GND"/>
<pinref part="P1" gate="G$1" pin="A"/>
</segment>
<segment>
<pinref part="P2" gate="G$1" pin="A"/>
<pinref part="GND12" gate="1" pin="GND"/>
</segment>
<segment>
<pinref part="P3" gate="G$1" pin="A"/>
<pinref part="GND27" gate="1" pin="GND"/>
</segment>
<segment>
<pinref part="P4" gate="G$1" pin="A"/>
<pinref part="GND20" gate="1" pin="GND"/>
</segment>
<segment>
<pinref part="P5" gate="G$1" pin="A"/>
<pinref part="GND19" gate="1" pin="GND"/>
</segment>
<segment>
<pinref part="P6" gate="G$1" pin="A"/>
<pinref part="GND18" gate="1" pin="GND"/>
</segment>
<segment>
<pinref part="P7" gate="G$1" pin="A"/>
<pinref part="GND17" gate="1" pin="GND"/>
</segment>
<segment>
<pinref part="P8" gate="G$1" pin="A"/>
<pinref part="GND16" gate="1" pin="GND"/>
</segment>
<segment>
<pinref part="P9" gate="G$1" pin="A"/>
<pinref part="GND15" gate="1" pin="GND"/>
</segment>
<segment>
<pinref part="P10" gate="G$1" pin="A"/>
<pinref part="GND14" gate="1" pin="GND"/>
</segment>
<segment>
<pinref part="J6" gate="G$1" pin="1"/>
<wire x1="93.98" y1="106.68" x2="96.52" y2="106.68" width="0.1524" layer="91"/>
<pinref part="GND6" gate="1" pin="GND"/>
</segment>
<segment>
<pinref part="J7" gate="G$1" pin="1"/>
<wire x1="96.52" y1="99.06" x2="93.98" y2="99.06" width="0.1524" layer="91"/>
<pinref part="GND7" gate="1" pin="GND"/>
</segment>
<segment>
<pinref part="J8" gate="G$1" pin="1"/>
<wire x1="93.98" y1="91.44" x2="96.52" y2="91.44" width="0.1524" layer="91"/>
<pinref part="GND8" gate="1" pin="GND"/>
</segment>
<segment>
<pinref part="J9" gate="G$1" pin="1"/>
<wire x1="93.98" y1="83.82" x2="96.52" y2="83.82" width="0.1524" layer="91"/>
<pinref part="GND9" gate="1" pin="GND"/>
</segment>
<segment>
<pinref part="J10" gate="G$1" pin="1"/>
<wire x1="93.98" y1="76.2" x2="96.52" y2="76.2" width="0.1524" layer="91"/>
<pinref part="GND10" gate="1" pin="GND"/>
</segment>
<segment>
<pinref part="J5" gate="G$1" pin="1"/>
<wire x1="93.98" y1="114.3" x2="96.52" y2="114.3" width="0.1524" layer="91"/>
<pinref part="GND5" gate="1" pin="GND"/>
</segment>
<segment>
<pinref part="J4" gate="G$1" pin="1"/>
<wire x1="93.98" y1="121.92" x2="96.52" y2="121.92" width="0.1524" layer="91"/>
<pinref part="GND4" gate="1" pin="GND"/>
</segment>
<segment>
<pinref part="J3" gate="G$1" pin="1"/>
<wire x1="93.98" y1="129.54" x2="96.52" y2="129.54" width="0.1524" layer="91"/>
<pinref part="GND3" gate="1" pin="GND"/>
</segment>
<segment>
<pinref part="J2" gate="G$1" pin="1"/>
<wire x1="93.98" y1="137.16" x2="96.52" y2="137.16" width="0.1524" layer="91"/>
<pinref part="GND2" gate="1" pin="GND"/>
</segment>
<segment>
<pinref part="J1" gate="G$1" pin="1"/>
<wire x1="93.98" y1="144.78" x2="96.52" y2="144.78" width="0.1524" layer="91"/>
<pinref part="GND1" gate="1" pin="GND"/>
</segment>
<segment>
<pinref part="D2" gate="G$1" pin="C"/>
<wire x1="162.56" y1="68.58" x2="165.1" y2="68.58" width="0.1524" layer="91"/>
<pinref part="GND24" gate="1" pin="GND"/>
</segment>
<segment>
<pinref part="D1" gate="G$1" pin="C"/>
<wire x1="83.82" y1="68.58" x2="81.28" y2="68.58" width="0.1524" layer="91"/>
<pinref part="GND23" gate="1" pin="GND"/>
</segment>
<segment>
<pinref part="S1" gate="G$1" pin="1"/>
<wire x1="91.44" y1="58.42" x2="88.9" y2="58.42" width="0.1524" layer="91"/>
<pinref part="GND22" gate="1" pin="GND"/>
</segment>
<segment>
<pinref part="S2" gate="G$1" pin="1"/>
<wire x1="154.94" y1="58.42" x2="157.48" y2="58.42" width="0.1524" layer="91"/>
<pinref part="GND25" gate="1" pin="GND"/>
</segment>
<segment>
<pinref part="H1-H4" gate="A" pin="GND"/>
<wire x1="147.32" y1="157.48" x2="152.4" y2="157.48" width="0.1524" layer="91"/>
<pinref part="GND21" gate="1" pin="GND"/>
</segment>
</net>
<net name="A3V3" class="0">
<segment>
<pinref part="A3V12" gate="G$1" pin="A3V3"/>
<pinref part="P1" gate="G$1" pin="E"/>
</segment>
<segment>
<pinref part="A3V1" gate="G$1" pin="A3V3"/>
<pinref part="P2" gate="G$1" pin="E"/>
</segment>
<segment>
<pinref part="P3" gate="G$1" pin="E"/>
<pinref part="A3V3" gate="G$1" pin="A3V3"/>
</segment>
<segment>
<pinref part="P4" gate="G$1" pin="E"/>
<pinref part="A3V4" gate="G$1" pin="A3V3"/>
</segment>
<segment>
<pinref part="P5" gate="G$1" pin="E"/>
<pinref part="A3V5" gate="G$1" pin="A3V3"/>
</segment>
<segment>
<pinref part="P6" gate="G$1" pin="E"/>
<pinref part="A3V6" gate="G$1" pin="A3V3"/>
</segment>
<segment>
<pinref part="P7" gate="G$1" pin="E"/>
<pinref part="A3V7" gate="G$1" pin="A3V3"/>
</segment>
<segment>
<pinref part="P8" gate="G$1" pin="E"/>
<pinref part="A3V8" gate="G$1" pin="A3V3"/>
</segment>
<segment>
<pinref part="P9" gate="G$1" pin="E"/>
<pinref part="A3V9" gate="G$1" pin="A3V3"/>
</segment>
<segment>
<pinref part="P10" gate="G$1" pin="E"/>
<pinref part="A3V10" gate="G$1" pin="A3V3"/>
</segment>
<segment>
<pinref part="H1-H4" gate="A" pin="A3V3"/>
<wire x1="99.06" y1="157.48" x2="93.98" y2="157.48" width="0.1524" layer="91"/>
<pinref part="A3V11" gate="G$1" pin="A3V3"/>
</segment>
</net>
<net name="POS-POT" class="0">
<segment>
<pinref part="P9" gate="G$1" pin="S"/>
<wire x1="149.86" y1="88.9" x2="147.32" y2="88.9" width="0.1524" layer="91"/>
<pinref part="H1-H4" gate="A" pin="POS-POT"/>
</segment>
</net>
<net name="POS-ATT" class="0">
<segment>
<pinref part="P10" gate="G$1" pin="S"/>
<wire x1="160.02" y1="81.28" x2="147.32" y2="81.28" width="0.1524" layer="91"/>
<pinref part="H1-H4" gate="A" pin="POS-ATT"/>
</segment>
</net>
<net name="DAMP-POT" class="0">
<segment>
<pinref part="P7" gate="G$1" pin="S"/>
<wire x1="149.86" y1="104.14" x2="147.32" y2="104.14" width="0.1524" layer="91"/>
<pinref part="H1-H4" gate="A" pin="DAMP-POT"/>
</segment>
</net>
<net name="DAMP-ATT" class="0">
<segment>
<pinref part="P8" gate="G$1" pin="S"/>
<wire x1="160.02" y1="96.52" x2="147.32" y2="96.52" width="0.1524" layer="91"/>
<pinref part="H1-H4" gate="A" pin="DAMP-ATT"/>
</segment>
</net>
<net name="BRIGHT-POT" class="0">
<segment>
<pinref part="P5" gate="G$1" pin="S"/>
<wire x1="149.86" y1="119.38" x2="147.32" y2="119.38" width="0.1524" layer="91"/>
<pinref part="H1-H4" gate="A" pin="BRIGHT-POT"/>
</segment>
</net>
<net name="BRIGHT-ATT" class="0">
<segment>
<pinref part="P6" gate="G$1" pin="S"/>
<wire x1="160.02" y1="111.76" x2="147.32" y2="111.76" width="0.1524" layer="91"/>
<pinref part="H1-H4" gate="A" pin="BRIGHT-ATT"/>
</segment>
</net>
<net name="STRUCT-POT" class="0">
<segment>
<pinref part="P3" gate="G$1" pin="S"/>
<wire x1="149.86" y1="134.62" x2="147.32" y2="134.62" width="0.1524" layer="91"/>
<pinref part="H1-H4" gate="A" pin="STRUCT-POT"/>
</segment>
</net>
<net name="STRUCT-ATT" class="0">
<segment>
<pinref part="P4" gate="G$1" pin="S"/>
<wire x1="160.02" y1="127" x2="147.32" y2="127" width="0.1524" layer="91"/>
<pinref part="H1-H4" gate="A" pin="STRUCT-ATT"/>
</segment>
</net>
<net name="FREQ-ATT" class="0">
<segment>
<pinref part="P2" gate="G$1" pin="S"/>
<wire x1="160.02" y1="142.24" x2="147.32" y2="142.24" width="0.1524" layer="91"/>
<pinref part="H1-H4" gate="A" pin="FREQ-ATT"/>
</segment>
</net>
<net name="FREQ-POT" class="0">
<segment>
<pinref part="P1" gate="G$1" pin="S"/>
<wire x1="149.86" y1="149.86" x2="147.32" y2="149.86" width="0.1524" layer="91"/>
<pinref part="H1-H4" gate="A" pin="FREQ-POT"/>
</segment>
</net>
<net name="EVEN-JACK" class="0">
<segment>
<pinref part="J10" gate="G$1" pin="3"/>
<wire x1="93.98" y1="81.28" x2="99.06" y2="81.28" width="0.1524" layer="91"/>
<pinref part="H1-H4" gate="A" pin="EVEN-JACK"/>
</segment>
</net>
<net name="ODD-JACK" class="0">
<segment>
<pinref part="J9" gate="G$1" pin="3"/>
<wire x1="93.98" y1="88.9" x2="99.06" y2="88.9" width="0.1524" layer="91"/>
<pinref part="H1-H4" gate="A" pin="ODD-JACK"/>
</segment>
</net>
<net name="V/OCT-JACK" class="0">
<segment>
<pinref part="J8" gate="G$1" pin="3"/>
<wire x1="93.98" y1="96.52" x2="99.06" y2="96.52" width="0.1524" layer="91"/>
<pinref part="H1-H4" gate="A" pin="V/OCT-JACK"/>
</segment>
</net>
<net name="IN-JACK" class="0">
<segment>
<pinref part="J7" gate="G$1" pin="3"/>
<wire x1="93.98" y1="104.14" x2="99.06" y2="104.14" width="0.1524" layer="91"/>
<pinref part="H1-H4" gate="A" pin="IN-JACK"/>
</segment>
</net>
<net name="STRUM-JACK" class="0">
<segment>
<pinref part="J6" gate="G$1" pin="3"/>
<wire x1="93.98" y1="111.76" x2="99.06" y2="111.76" width="0.1524" layer="91"/>
<pinref part="H1-H4" gate="A" pin="STRUM-JACK"/>
</segment>
</net>
<net name="FREQ-JACK" class="0">
<segment>
<pinref part="J1" gate="G$1" pin="3"/>
<wire x1="93.98" y1="149.86" x2="99.06" y2="149.86" width="0.1524" layer="91"/>
<pinref part="H1-H4" gate="A" pin="FREQ-JACK"/>
</segment>
</net>
<net name="STRUCT-JACK" class="0">
<segment>
<pinref part="J2" gate="G$1" pin="3"/>
<wire x1="93.98" y1="142.24" x2="99.06" y2="142.24" width="0.1524" layer="91"/>
<pinref part="H1-H4" gate="A" pin="STRUCT-JACK"/>
</segment>
</net>
<net name="BRIGHT-JACK" class="0">
<segment>
<pinref part="J3" gate="G$1" pin="3"/>
<wire x1="93.98" y1="134.62" x2="99.06" y2="134.62" width="0.1524" layer="91"/>
<pinref part="H1-H4" gate="A" pin="BRIGHT-JACK"/>
</segment>
</net>
<net name="DAMP-JACK" class="0">
<segment>
<pinref part="J4" gate="G$1" pin="3"/>
<wire x1="93.98" y1="127" x2="99.06" y2="127" width="0.1524" layer="91"/>
<pinref part="H1-H4" gate="A" pin="DAMP-JACK"/>
</segment>
</net>
<net name="POS-JACK" class="0">
<segment>
<pinref part="J5" gate="G$1" pin="3"/>
<wire x1="93.98" y1="119.38" x2="99.06" y2="119.38" width="0.1524" layer="91"/>
<pinref part="H1-H4" gate="A" pin="POS-JACK"/>
</segment>
</net>
<net name="V/OCT-SW" class="0">
<segment>
<pinref part="J8" gate="G$1" pin="2"/>
<wire x1="93.98" y1="93.98" x2="99.06" y2="93.98" width="0.1524" layer="91"/>
<pinref part="H1-H4" gate="A" pin="V/OCT-SW"/>
</segment>
</net>
<net name="IN-SW" class="0">
<segment>
<pinref part="J7" gate="G$1" pin="2"/>
<wire x1="93.98" y1="101.6" x2="99.06" y2="101.6" width="0.1524" layer="91"/>
<pinref part="H1-H4" gate="A" pin="IN-SW"/>
</segment>
</net>
<net name="STRUM-SW" class="0">
<segment>
<pinref part="J6" gate="G$1" pin="2"/>
<wire x1="93.98" y1="109.22" x2="99.06" y2="109.22" width="0.1524" layer="91"/>
<pinref part="H1-H4" gate="A" pin="STRUM-SW"/>
</segment>
</net>
<net name="EVEN-SW" class="0">
<segment>
<pinref part="J10" gate="G$1" pin="2"/>
<wire x1="93.98" y1="78.74" x2="99.06" y2="78.74" width="0.1524" layer="91"/>
<pinref part="H1-H4" gate="A" pin="EVEN-SW"/>
</segment>
</net>
<net name="ODD-SW" class="0">
<segment>
<pinref part="J9" gate="G$1" pin="2"/>
<wire x1="93.98" y1="86.36" x2="99.06" y2="86.36" width="0.1524" layer="91"/>
<pinref part="H1-H4" gate="A" pin="ODD-SW"/>
</segment>
</net>
<net name="FREQ-SW" class="0">
<segment>
<pinref part="J1" gate="G$1" pin="2"/>
<wire x1="93.98" y1="147.32" x2="99.06" y2="147.32" width="0.1524" layer="91"/>
<pinref part="H1-H4" gate="A" pin="FREQ-SW"/>
</segment>
</net>
<net name="SW-POLY" class="0">
<segment>
<pinref part="S1" gate="G$1" pin="2"/>
<pinref part="H1-H4" gate="A" pin="SW-POLY"/>
<wire x1="96.52" y1="58.42" x2="99.06" y2="58.42" width="0.1524" layer="91"/>
</segment>
</net>
<net name="SW-MODE" class="0">
<segment>
<pinref part="S2" gate="G$1" pin="2"/>
<pinref part="H1-H4" gate="A" pin="SW-MODE"/>
<wire x1="147.32" y1="58.42" x2="149.86" y2="58.42" width="0.1524" layer="91"/>
</segment>
</net>
<net name="LED-MODE-GRN" class="0">
<segment>
<pinref part="D2" gate="G$1" pin="GRN"/>
<pinref part="H1-H4" gate="A" pin="LED-MODE-GRN"/>
<wire x1="152.4" y1="66.04" x2="147.32" y2="66.04" width="0.1524" layer="91"/>
</segment>
</net>
<net name="LED-MODE-RED" class="0">
<segment>
<pinref part="D2" gate="G$1" pin="RED"/>
<pinref part="H1-H4" gate="A" pin="LED-MODE-RED"/>
<wire x1="147.32" y1="71.12" x2="152.4" y2="71.12" width="0.1524" layer="91"/>
</segment>
</net>
<net name="LED-POLY-GRN" class="0">
<segment>
<pinref part="D1" gate="G$1" pin="GRN"/>
<pinref part="H1-H4" gate="A" pin="LED-POLY-GRN"/>
<wire x1="93.98" y1="66.04" x2="99.06" y2="66.04" width="0.1524" layer="91"/>
</segment>
</net>
<net name="LED-POLY-RED" class="0">
<segment>
<pinref part="D1" gate="G$1" pin="RED"/>
<pinref part="H1-H4" gate="A" pin="LED-POLY-RED"/>
<wire x1="99.06" y1="71.12" x2="93.98" y2="71.12" width="0.1524" layer="91"/>
</segment>
</net>
</nets>
</sheet>
</sheets>
<errors>
<approved hash="101,1,134.62,12.7,HOLE2,P$1,,,,"/>
<approved hash="101,1,134.62,25.4,HOLE1,P$1,,,,"/>
<approved hash="113,1,124.356,92.606,FRAME1,,,,,"/>
</errors>
</schematic>
</drawing>
<compatibility>
<note version="6.3" minversion="6.2.2" severity="warning">
Since Version 6.2.2 text objects can contain more than one line,
which will not be processed correctly with this version.
</note>
<note version="8.2" severity="warning">
Since Version 8.2, EAGLE supports online libraries. The ids
of those online libraries will not be understood (or retained)
with this version.
</note>
<note version="8.3" severity="warning">
Since Version 8.3, EAGLE supports URNs for individual library
assets (packages, symbols, and devices). The URNs of those assets
will not be understood (or retained) with this version.
</note>
</compatibility>
</eagle>
